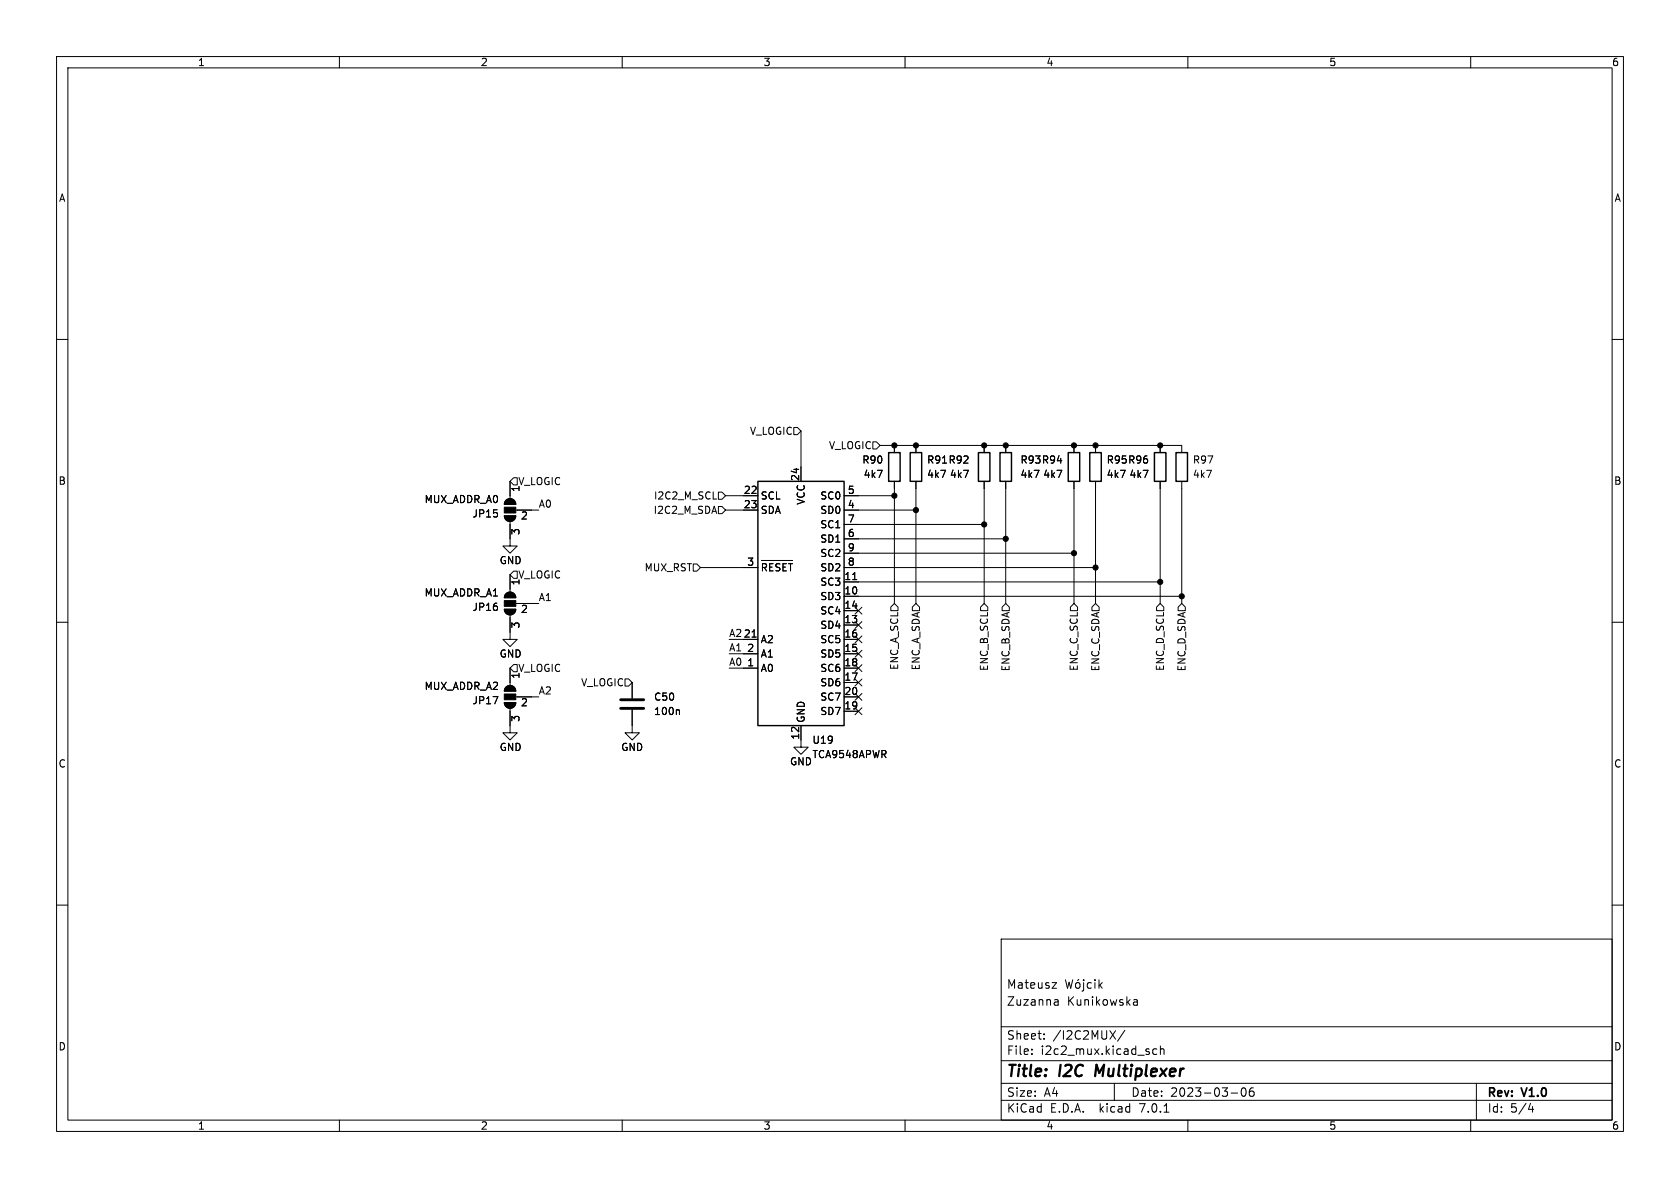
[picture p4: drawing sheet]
<svg xmlns="http://www.w3.org/2000/svg" width="297mm" height="210mm" viewBox="0 0 297 210" stroke-linecap="round" stroke-linejoin="round" font-family="sans-serif">
<g fill="none" stroke="#000" stroke-width=".18">
<path d="M10 10h277v190h-277zM12 12h273v186h-273zM60 10v2M110 10v2M160 10v2M210 10v2M260 10v2M10 60h2M285 60h2M140.3 75.6h.7l.6 .6-.6 .6h-.7zM141.6 76.2v8.9M154.3 78.1h.6l.7 .6-.7 .7h-.6z"/>
<path d="M155.6 78.7h53.3v1.3M158.1 78.7v1.3M161.9 78.7v1.3M174 78.7v1.3M177.8 78.7v1.3M189.9 78.7v1.3M193.7 78.7v1.3M205.1 78.7v1.3M89.2 91.2h2a1.02 1.02 0 0 1-1 1 1.02 1.02 0 0 1-1-1zM89.5 88.4a1.02 1.02 0 0 1 1.1-.2 1.02 1.02 0 0 1 .6 1h-2zM90.2 92.2v4.3h-1.3l1.3 1.3 1.2-1.3h-1.2M90.2 85.1v3"/>
<path d="M90.8 84.5h.6v1.2h-.6l-.6-.6zM91.2 90.2h4M122.6 99.7h.6l.6 .6-.6 .7h-.6zM127 87h.6l.7 .6-.7 .7h-.6zM127 89.5h.6l.7 .7-.7 .6h-.6zM128.3 87.6h5.7M128.3 90.2h5.7M134.6 99.1h5.5M135.5 99.9l-.2-.3h-.5v1.3M136.7 99.6h-.6v1.3M137.9 99.7l-.5-.1-.2 .3M139 99.6h-.6v1.3"/>
<path d="M139.4 99.6h.7M139.8 99.6v1.3M149.2 87.6h8.9M149.2 90.2h12.7M149.2 95.3h28.6M149.2 92.7h24.8M149.2 97.8h40.7M158.1 85.1v21.6M161.9 85.1v21.6M174 85.1v21.6M177.8 85.1v21.6M189.9 85.1v21.6"/>
<path d="M193.7 85.1v21.6M205.1 85.1v21.6M208.9 85.1v21.6M10 110h2M89.2 107.7h2a1.02 1.02 0 0 1-1 1 1.02 1.02 0 0 1-1-1zM89.5 104.9a1.02 1.02 0 0 1 1.1-.2 1.02 1.02 0 0 1 .6 1h-2zM90.2 108.7v4.3h-1.3l1.3 1.3 1.2-1.3h-1.2M90.2 101.6v3M90.2 118.1v3.1M90.8 101h.6v1.2h-.6l-.6-.6zM90.8 117.5h.6v1.2h-.6l-.6-.6zM91.2 106.7h4"/>
<path d="M123.8 100.3h10.2M128.9 115.6h5.1M131.4 118.1h2.6M131.4 113h2.6M133 112.6h.7M149.2 118.1h2.6M149.2 105.4h59.7M149.2 102.9h55.9M149.2 110.5h2.6M149.2 108h2.6M149.2 115.6h2.6M149.2 113h2.6"/>
<path d="M149.2 100.3h44.5M150.7 102.5h.8M151.2 117.5l1.2 1.2M151.2 109.9l1.2 1.2M151.2 107.3l1.2 1.3M151.2 115l1.2 1.2M151.2 112.4l1.2 1.2M152.4 117.5l-1.2 1.2M152.4 109.9l-1.2 1.2M152.4 107.3l-1.2 1.3M152.4 115l-1.2 1.2M152.4 112.4l-1.2 1.2"/>
<path d="M157.5 107.3l.6-.6 .6 .6v.7h-1.2zM161.9 106.7l.7 .6v.7h-1.3v-.7zM174 106.7l.6 .6v.7h-1.2v-.7zM177.8 106.7l.6 .6v.7h-1.2v-.7zM189.9 106.7l.6 .6v.7h-1.3v-.7zM193.7 106.7l.6 .6v.7h-1.3v-.7zM205.1 106.7l.6 .6v.7h-1.2v-.7zM208.9 106.7l.6 .6v.7h-1.2v-.7zM285 110h2M89.2 124.2h2a1.02 1.02 0 0 1-1 1 1.02 1.02 0 0 1-1-1zM89.5 121.4a1.02 1.02 0 0 1 1.1-.2 1.02 1.02 0 0 1 .6 1h-2zM90.2 125.2v4.3h-1.3l1.3 1.3 1.2-1.3h-1.2"/>
<path d="M91.2 123.2h4M110.5 120h.6l.7 .7-.7 .6h-.6zM111.8 125.5v4h1.2l-1.2 1.3-1.3-1.3h1.3M111.8 120.7v2.7M119.9 125.5l.2 .2v.6M141.6 128.3v3.8h1.3l-1.3 1.3-1.3-1.3h1.3M149.2 120.7h2.6M149.2 125.7h2.6M149.2 123.2h2.6M151.2 122.6l1.2 1.2M151.2 125.1l1.2 1.2M151.2 120l1.2 1.3"/>
<path d="M152.4 122.6l-1.2 1.2M152.4 125.1l-1.2 1.2M152.4 120l-1.2 1.3M10 160h2M285 160h2M177 166h108v32h-108zM186 173.7h.8l-.8 1h.8M186.6 176.7h.3l.2 .2v.8M187.1 177.6l-.5 .1M187.1 177.1h-.5M188.4 173.2l.3 1.5 .3-1.1 .3 1.1 .3-1.5M190.2 173.8l.2-.1 .5 .1v.6l-.1 .2-.4 .1-.2-.1z"/>
<path d="M190.7 173.1l-.2 .2M191.6 173.2v.1M191.6 173.7v1.3l-.3 .2M192.9 173.8l-.4-.1-.3 .3v.4l.2 .2h.5M193.6 173.2v.1M193.6 173.7v1M194.3 173.2v1.5M194.4 174.1l.5 .6M194.9 173.7l-.6 .6M200.4 176.8h.6l.1 .9M200.4 177.6h.7M201.1 177.1l-.7 .1"/>
<path d="M60 198v2M110 198v2M160 198v2M177 194.5h108M177 191.5h108M177 187.5h108M177 181.5h108M182.4 186.3v.1M182.4 185.5v.1M184.6 183.6v.1M184.6 182.8v.1M196.2 182.2l1 1.5"/>
<path d="M197 191.5v3M197.2 182.2l-1 1.5M198.9 182.1l-1.3 2M204.5 185.5l-.4-.1-.3 .3v.4l.1 .2h.6M205.1 185.5l.3-.1 .3 .1 .1 .9M205.1 184.9v1.5M205.8 196.6h.8M210 198v2M217.6 193.2h1.2M219.6 192.4l.2-.1a.81 .81 0 0 1 .6 .6 .81 .81 0 0 1-.3 .8l-.2 .1a.81 .81 0 0 1-.6-.6 .81 .81 0 0 1 .3-.8zM221.6 192.3a.59 .59 0 0 0-.7 .6v.6l.1 .2 .4 .1 .2-.1 .1-.5-.1-.3h-.5l-.2 .3M260 198v2"/>
<path d="M261 191.5v6.5M270.2 196.1h.9M270.9 195.6v1"/>
</g>
<path d="M134 85.1h15.2v43.2h-15.2zM157.1 80h2v5.1h-2zM160.9 80h2v5.1h-2zM173 80h2v5.1h-2zM176.8 80h2v5.1h-2zM188.8 80h2.1v5.1h-2.1zM192.7 80h2v5.1h-2zM204.1 80h2v5.1h-2zM207.9 80h2v5.1h-2z" fill="none" stroke="#000" stroke-width=".25"/>
<g fill="#000" stroke="#000" stroke-width=".18">
<path d="M89.5 88.4a1.02 1.02 0 0 1 1.1-.2 1.02 1.02 0 0 1 .6 1h-2zM89.2 89.7h2v1h-2zM89.2 91.2h2a1.02 1.02 0 0 1-1 1 1.02 1.02 0 0 1-1-1zM89.5 104.9a1.02 1.02 0 0 1 1.1-.2 1.02 1.02 0 0 1 .6 1h-2zM89.2 106.2h2v1h-2zM89.2 107.7h2a1.02 1.02 0 0 1-1 1 1.02 1.02 0 0 1-1-1zM89.5 121.4a1.02 1.02 0 0 1 1.1-.2 1.02 1.02 0 0 1 .6 1h-2zM89.2 122.7h2v1h-2zM89.2 124.2h2a1.02 1.02 0 0 1-1 1 1.02 1.02 0 0 1-1-1z"/>
<circle cx="158.1" cy="78.7" r=".46"/>
<circle cx="161.9" cy="78.7" r=".46"/>
<circle cx="174" cy="78.7" r=".46"/>
<circle cx="177.8" cy="78.7" r=".46"/>
<circle cx="189.9" cy="78.7" r=".46"/>
<circle cx="193.7" cy="78.7" r=".46"/>
<circle cx="205.1" cy="78.7" r=".46"/>
<circle cx="158.1" cy="87.6" r=".46"/>
<circle cx="161.9" cy="90.2" r=".46"/>
<circle cx="174" cy="92.7" r=".46"/>
<circle cx="177.8" cy="95.3" r=".46"/>
<circle cx="189.9" cy="97.8" r=".46"/>
<circle cx="193.7" cy="100.3" r=".46"/>
<circle cx="205.1" cy="102.9" r=".46"/>
<circle cx="208.9" cy="105.4" r=".46"/>
</g>
<path d="M109.7 125.2h4.1M109.7 123.7h4.1" fill="none" stroke="#000" stroke-width=".51"/>
<g font-size="2.8">
<text x="178" y="190.8">Title:</text>
<text x="187.4" y="190.8">I2C</text>
<text x="194.3" y="190.8">Multiplexer</text>
</g>
<g font-size="2.1">
<text x="178" y="177.9">Zuzanna</text>
<text x="178" y="174.9">Mateusz</text>
<text x="188.7" y="177.9">Kunikowska</text>
<text x="178" y="183.9">Sheet:</text>
<text x="186.2" y="183.9">/I2C2MUX/</text>
<text x="178" y="186.6">File:</text>
<text x="184" y="186.6">i2c2_mux.kicad_sch</text>
<text x="178" y="196.8">KiCad</text>
<text x="178" y="194">Size:</text>
<text x="184.6" y="194">A4</text>
<text x="185.7" y="196.8">E.D.A.</text>
<text x="194.4" y="196.8">kicad</text>
<text x="200" y="194">Date:</text>
<text x="201.5" y="196.8">7.0.1</text>
<text x="206.9" y="194">2023-03-06</text>
<text x="263" y="194.2">Rev:</text>
<text x="263" y="196.8">Id:</text>
<text x="267" y="196.8">5/4</text>
<text x="269.2" y="194.2">V1.0</text>
</g>
<g font-size="1.8">
<text x="35" y="11.8">1</text>
<text x="85" y="11.8">2</text>
<text x="135" y="11.8">3</text>
<text x="185" y="11.8">4</text>
<text x="235" y="11.8">5</text>
<text x="285" y="11.8">6</text>
<text x="10.4" y="35.8">A</text>
<text x="285.4" y="35.8">A</text>
<text x="132.5" y="77">V_LOGIC</text>
<text x="146.4" y="79.6">V_LOGIC</text>
<text x="152.4" y="82.1">R90</text>
<text x="163.8" y="82.1">R91 R92</text>
<text x="180.3" y="82.1">R93 R94</text>
<text x="195.6" y="82.1">R95 R96</text>
<text x="210.8" y="82.1">R97</text>
<text x="10.3" y="85.8">B</text>
<text x="75" y="89.1">MUX_ADDR_A0</text>
<text x="91.6" y="85.9">V_LOGIC</text>
<text x="92.1" y="87" transform="rotate(-90 92.1 87)">1</text>
<text x="95.2" y="89.8">A0</text>
<text x="115.5" y="88.5">I2C2_M_SCL</text>
<text x="131.4" y="87.4">22</text>
<text x="131.4" y="89.9">23</text>
<text x="134.5" y="88.5">SCL</text>
<text x="141.4" y="85.1" transform="rotate(-90 141.4 85.1)">24</text>
<text x="142.4" y="89.4" transform="rotate(-90 142.4 89.4)">VCC</text>
<text x="144.9" y="88.5">SC0</text>
<text x="149.8" y="89.9">4</text>
<text x="149.8" y="87.4">5</text>
<text x="152.6" y="84.6">4k7</text>
<text x="163.8" y="84.6">4k7</text>
<text x="167.9" y="84.6">4k7</text>
<text x="180.3" y="84.6">4k7</text>
<text x="184.4" y="84.6">4k7</text>
<text x="195.6" y="84.6">4k7</text>
<text x="199.6" y="84.6">4k7</text>
<text x="210.8" y="84.6">4k7</text>
<text x="285.3" y="85.8">B</text>
<text x="83.5" y="91.6">JP15</text>
<text x="92" y="92.1">2</text>
<text x="92.1" y="94.6" transform="rotate(-90 92.1 94.6)">3</text>
<text x="115.4" y="91">I2C2_M_SDA</text>
<text x="134.5" y="91">SDA</text>
<text x="144.9" y="91">SD0</text>
<text x="144.9" y="93.5">SC1</text>
<text x="149.8" y="95">6</text>
<text x="149.8" y="92.5">7</text>
<text x="88.3" y="99.9">GND</text>
<text x="113.8" y="101.2">MUX_RST</text>
<text x="132" y="100.1">3</text>
<text x="134.5" y="101.8">~{RESET}</text>
<text x="144.9" y="96.1">SD1</text>
<text x="144.9" y="101.2">SD2</text>
<text x="144.9" y="98.6">SC2</text>
<text x="149.8" y="100.1">8</text>
<text x="149.8" y="97.5">9</text>
<text x="75" y="105.6">MUX_ADDR_A1</text>
<text x="91.6" y="102.4">V_LOGIC</text>
<text x="92.1" y="103.5" transform="rotate(-90 92.1 103.5)">1</text>
<text x="95.2" y="106.3">A1</text>
<text x="144.9" y="106.2">SD3</text>
<text x="144.9" y="103.7">SC3</text>
<text x="149.2" y="105.2">10</text>
<text x="149.2" y="102.6">11</text>
<text x="149.2" y="107.7">14</text>
<text x="83.5" y="108.1">JP16</text>
<text x="92" y="108.6">2</text>
<text x="92.1" y="111.2" transform="rotate(-90 92.1 111.2)">3</text>
<text x="128.9" y="112.7">A2</text>
<text x="131.4" y="112.8">21</text>
<text x="134.5" y="113.9">A2</text>
<text x="144.9" y="111.3">SD4</text>
<text x="144.9" y="108.8">SC4</text>
<text x="144.9" y="113.9">SC5</text>
<text x="149.2" y="110.2">13</text>
<text x="149.2" y="112.8">16</text>
<text x="88.3" y="116.4">GND</text>
<text x="91.6" y="118.9">V_LOGIC</text>
<text x="128.9" y="117.8">A0</text>
<text x="128.9" y="115.2">A1</text>
<text x="132" y="117.9">1</text>
<text x="132" y="115.3">2</text>
<text x="134.5" y="118.9">A0</text>
<text x="134.5" y="116.4">A1</text>
<text x="144.9" y="116.4">SD5</text>
<text x="144.9" y="118.9">SC6</text>
<text x="149.2" y="115.3">15</text>
<text x="149.2" y="117.9">18</text>
<text x="158.9" y="118.5" transform="rotate(-90 158.9 118.5)">ENC_A_SCL</text>
<text x="162.8" y="118.6" transform="rotate(-90 162.8 118.6)">ENC_A_SDA</text>
<text x="174.8" y="118.7" transform="rotate(-90 174.8 118.7)">ENC_B_SCL</text>
<text x="178.6" y="118.8" transform="rotate(-90 178.6 118.8)">ENC_B_SDA</text>
<text x="190.7" y="118.7" transform="rotate(-90 190.7 118.7)">ENC_C_SCL</text>
<text x="194.5" y="118.8" transform="rotate(-90 194.5 118.8)">ENC_C_SDA</text>
<text x="205.9" y="118.7" transform="rotate(-90 205.9 118.7)">ENC_D_SCL</text>
<text x="209.7" y="118.8" transform="rotate(-90 209.7 118.8)">ENC_D_SDA</text>
<text x="75" y="122.1">MUX_ADDR_A2</text>
<text x="83.5" y="124.7">JP17</text>
<text x="92" y="125.1">2</text>
<text x="92.1" y="120" transform="rotate(-90 92.1 120)">1</text>
<text x="95.2" y="122.8">A2</text>
<text x="102.6" y="121.5">V_LOGIC</text>
<text x="115.6" y="124">C50</text>
<text x="144.9" y="121.5">SD6</text>
<text x="144.9" y="124">SC7</text>
<text x="149.2" y="120.4">17</text>
<text x="149.2" y="125.5">19</text>
<text x="149.2" y="122.9">20</text>
<text x="92.1" y="127.7" transform="rotate(-90 92.1 127.7)">3</text>
<text x="115.6" y="126.6">100n</text>
<text x="141.4" y="130.8" transform="rotate(-90 141.4 130.8)">12</text>
<text x="142.4" y="127.8" transform="rotate(-90 142.4 127.8)">GND</text>
<text x="143.6" y="131.6">U19</text>
<text x="144.9" y="126.6">SD7</text>
<text x="10.3" y="135.8">C</text>
<text x="88.3" y="132.9">GND</text>
<text x="109.8" y="132.9">GND</text>
<text x="139.6" y="135.4">GND</text>
<text x="143.6" y="134.2">TCA9548APWR</text>
<text x="285.3" y="135.8">C</text>
<text x="10.3" y="185.8">D</text>
<text x="285.3" y="185.8">D</text>
<text x="35" y="199.8">1</text>
<text x="85" y="199.8">2</text>
<text x="135" y="199.8">3</text>
<text x="185" y="199.8">4</text>
<text x="235" y="199.8">5</text>
<text x="285" y="199.8">6</text>
</g>
</svg>
